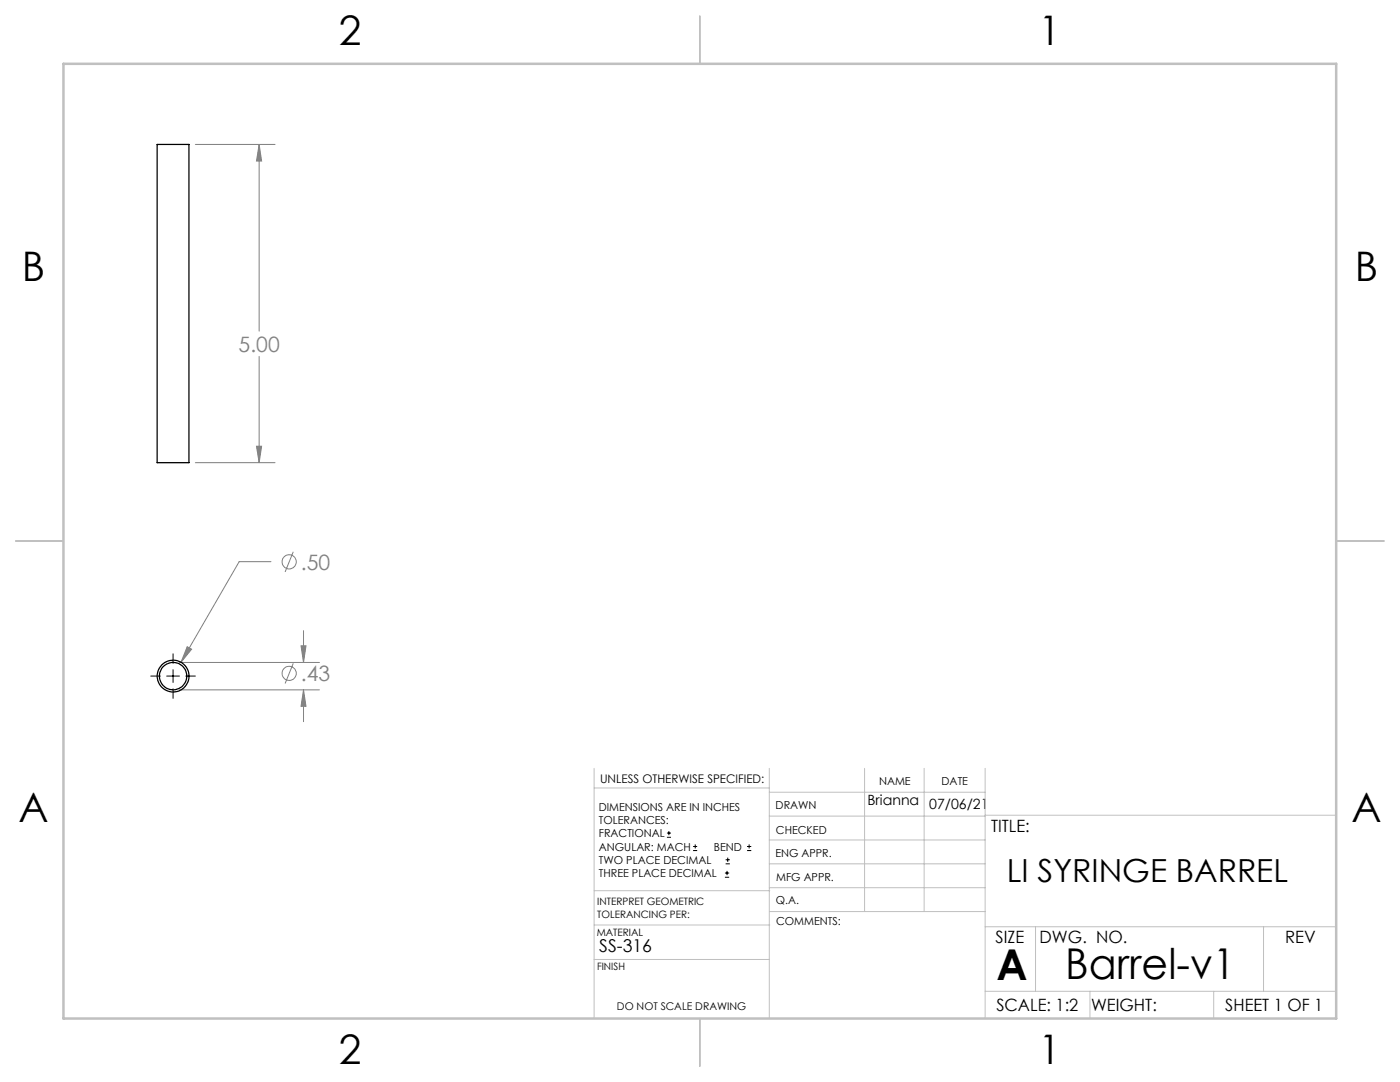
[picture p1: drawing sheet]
<svg xmlns="http://www.w3.org/2000/svg" width="279mm" height="216mm" viewBox="0 0 279 216" stroke-linecap="round" stroke-linejoin="round" font-family="sans-serif">
<g fill="none" stroke="#808080" stroke-width=".2">
<path d="M39 28.8h15.9M51.7 28.8v37.3M51.7 28.8l.5 3.3h-1zM51.7 71.1v21.2M39 92.3h15.9M51.2 89h1l-.5 3.3zM54.1 112.1h-6.4l-11.6 20.1M58.5 110.1l-1.6 4M35.8 132.2h27.9M35.8 137.7h27.9M37.4 129l.8 .5-2.1 2.7zM58.5 132.4l-1.6 4"/>
<path d="M60.1 128.9h1l-.5 3.3zM60.6 125.8v6.4M60.6 137.7v6.3M60.6 137.7l.5 3.2h-1z"/>
<circle cx="57.7" cy="112.1" r="1.42"/>
<circle cx="57.7" cy="134.4" r="1.42"/>
</g>
<g fill="none" stroke="#000" stroke-width=".2">
<path d="M30.1 134.9h1.9M33.3 134.9h2.5M34.5 130.5v1.9M34.5 133.6v2.6M34.5 137.4v1.9M37.1 134.9h1.9M133.1 167.1h.8M133.1 166.2h.8M133.5 165.8v.9M138.3 169.7h.8M138.3 168.9h.8M138.7 168.5v.8"/>
<path d="M144.7 175h.8M144.7 174.2h.8M144.8 172.4h.9M144.8 171.6h.9M145.1 173.8v.8M145.2 171.1v.9M149.1 169.7h.8M149.1 168.9h.8M149.5 168.5v.8"/>
</g>
<g fill="none" stroke="#c0c0c0" stroke-width=".2">
<path d="M118.6 153.3v49.9M118.6 157.2h34.9M153.5 153.3v49.9M153.5 158.1h43.1M172.5 153.3v28.6M184.4 153.3v28.6M196.6 153.3v49.9M118.6 177.7h35M153.5 167.6h43.1M153.5 162.8h43.1M153.5 172.4h43.1M153.5 177.1h43.1"/>
<path d="M196.6 162.7h70.1M118.6 191.5h34.9M118.6 184.6h35M153.6 181.9h43M196.6 197.8h70.1M196.6 184.9h70.1M206.7 184.9v12.9M217.5 197.8v5.4M242.2 197.8v5.4M252.2 184.9v12.9"/>
</g>
<path d="M139.7 3.2v9.5M3.1 107.9h9.6M266.7 107.9h9.5M139.7 203.2v9.6" fill="none" stroke="#c0c0c0" stroke-width=".25"/>
<path d="M12.7 12.7h254v190.5h-254z" fill="none" stroke="#c0c0c0" stroke-width=".5"/>
<path d="M51.2 89h1l-.5 3.3zM51.7 28.8l.5 3.3h-1zM37.4 129l-1.3 3.2 2.1-2.7zM60.1 128.9h1l-.5 3.3zM60.6 137.7l.5 3.2h-1z" fill="#808080"/>
<g fill="none" stroke="#000" stroke-width=".25">
<path d="M31.4 28.8h6.3v63.5h-6.3z"/>
<circle cx="34.5" cy="134.9" r="3.2"/>
<circle cx="34.6" cy="134.9" r="2.74"/>
</g>
<g font-size="8.5">
<text x="198.9" y="195.5">A</text>
<text x="212.6" y="195.4">Barrel-v1</text>
</g>
<g font-size="8.1">
<text x="67.6" y="8.9">2</text>
<text x="207.3" y="8.9">1</text>
<text x="4.4" y="56.2">B</text>
<text x="270.4" y="56.2">B</text>
<text x="3.7" y="164.1">A</text>
<text x="269.7" y="164.1">A</text>
<text x="67.6" y="212.4">2</text>
<text x="207.3" y="212.4">1</text>
</g>
<text font-size="6.3" x="200.9" y="176">LI SYRINGE BARREL</text>
<g font-size="4.2" fill="#808080">
<text x="47.6" y="70.2">5.00</text>
<text x="60.1" y="113.6">.50</text>
<text x="60.1" y="135.9">.43</text>
</g>
<text font-size="3.5" x="119.6" y="190.1">SS-316</text>
<g font-size="3.4">
<text x="197.8" y="166">TITLE:</text>
<text x="198.7" y="188.1">SIZE</text>
<text x="207.5" y="188.1">DWG. NO.</text>
<text x="256.5" y="188.2">REV</text>
<text x="198.8" y="201.7">SCALE: 1:2</text>
<text x="217.7" y="201.8">WEIGHT:</text>
<text x="244.5" y="201.7">SHEET 1 OF 1</text>
</g>
<g font-size="2.8">
<text x="173.1" y="160.7">Brianna</text>
<text x="185.4" y="161.4">07/06/21</text>
</g>
<text font-size="2.4" x="119.8" y="156.2">UNLESS OTHERWISE SPECIFIED:</text>
<g font-size="2.2">
<text x="119.5" y="161.8">DIMENSIONS ARE IN INCHES</text>
<text x="154.8" y="161.4">DRAWN</text>
<text x="175.4" y="156.6">NAME</text>
<text x="187.9" y="156.7">DATE</text>
<text x="119.5" y="164.4">TOLERANCES:</text>
<text x="119.5" y="167.1">FRACTIONAL</text>
<text x="154.9" y="166.3">CHECKED</text>
<text x="119.5" y="169.7">ANGULAR: MACH</text>
<text x="119.5" y="172.4">TWO PLACE DECIMAL</text>
<text x="142.5" y="169.7">BEND</text>
<text x="154.8" y="171">ENG APPR.</text>
<text x="119.5" y="175">THREE PLACE DECIMAL</text>
<text x="154.9" y="175.7">MFG APPR.</text>
<text x="154.9" y="180.4">Q.A.</text>
<text x="154.9" y="184.6">COMMENTS:</text>
</g>
<text font-size="2.1" x="123.1" y="201.6">DO NOT SCALE DRAWING</text>
<g font-size="2">
<text x="119.2" y="180.6">INTERPRET GEOMETRIC</text>
<text x="119.2" y="183.1">TOLERANCING PER:</text>
<text x="119.1" y="186.7">MATERIAL</text>
<text x="119.1" y="193.5">FINISH</text>
</g>
</svg>
